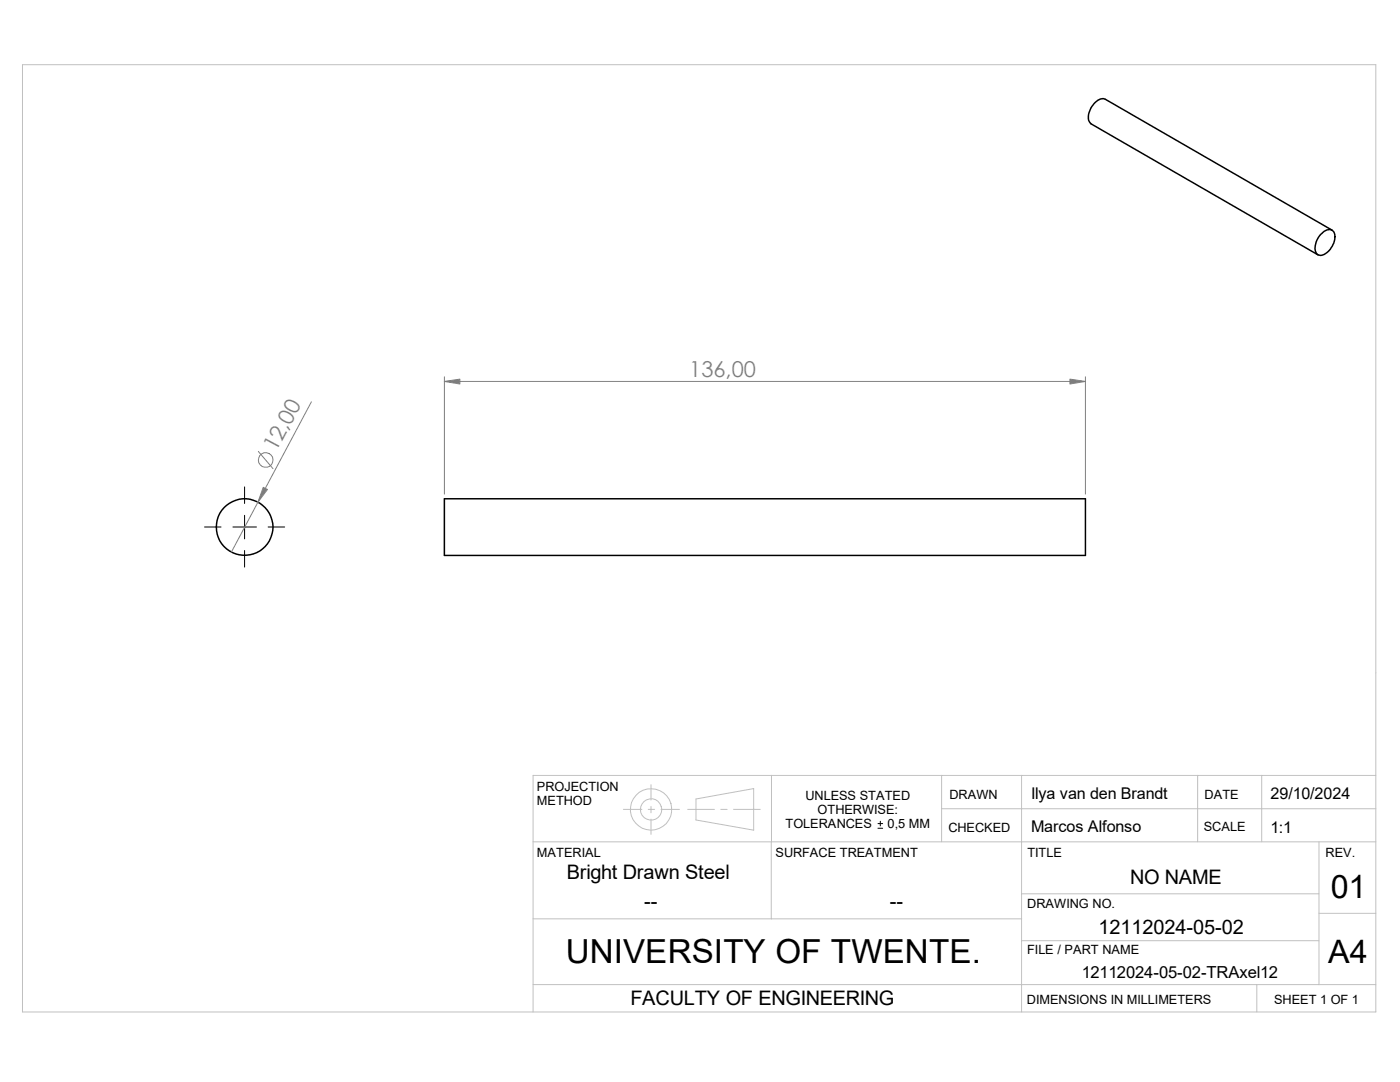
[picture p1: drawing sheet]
<svg xmlns="http://www.w3.org/2000/svg" width="279mm" height="216mm" viewBox="0 0 279 216" stroke-linecap="round" stroke-linejoin="round" font-family="sans-serif">
<g fill="none" stroke="#c0c0c0" stroke-width=".2">
<path d="M4.5 12.9h270.1v189h-270.1zM129.9 156.6v3M138.9 159.4l11.5-2v8.3l-11.5-2.1zM154 154.7v13.3M187.9 154.7v13.3M203.9 154.7v47.2M239 154.7v13.3M251.8 154.7v13.3M274.6 154.7h-168.2v47.2M106.4 168h168.2M124.4 161.5h3.7M129.4 161.5h1.2"/>
<path d="M129.9 160.9v1.3M129.9 163.4v3.1M131.9 161.5h3.7M137.2 161.5h5.4M143.8 161.5h1.3M146.4 161.5h5.3M153.9 168v15.3M187.9 161.4h86.7M203.9 178.4h59.3M263.2 168v28.5M106.4 183.3h97.5M106.4 196.5h168.2"/>
<path d="M203.9 187.7h59.3M250.8 196.5v5.4M263.2 182.2h11.4"/>
<circle cx="129.9" cy="161.5" r="2.11"/>
<circle cx="129.9" cy="161.5" r="4.1"/>
</g>
<g fill="none" stroke="#000" stroke-width=".3">
<path d="M263.6 46.8a1.78 1.78 0 0 1 2.4-.7 2.83 2.83 0 0 1-.3 3.3 2.27 2.27 0 0 1-2.7 1.4 2.31 2.31 0 0 1-.2-2.8zM265.9 45.9l-45.3-26.1a2.37 2.37 0 0 0-2.7 1.4 2.89 2.89 0 0 0-.3 3.4l45.4 26.2M88.7 99.5h127.9v11.3h-127.9z"/>
<circle cx="48.8" cy="105.2" r="5.6"/>
</g>
<path d="M48.8 97.2v3.3M40.8 105.2h3.3M46.5 105.2h4.7M48.8 102.8v4.7M48.8 109.9v3.3M53.5 105.2h3.3M175.2 165.3h.9M175.2 164.3h.9M175.7 163.9v.9" fill="none" stroke="#000" stroke-width=".2"/>
<g fill="none" stroke="#808080" stroke-width=".2">
<path d="M88.7 75.2v23.4M88.7 76.1h127.9M216.6 75.2v23.4M51.6 90.1l2.9 3.4M62.1 80.2l-15.9 30"/>
<circle cx="53" cy="91.8" r="1.47"/>
</g>
<g fill="#808080" stroke="#808080" stroke-width=".2">
<path d="M213.5 75.6l3.1 .5-3.1 .5z"/>
<path d="M88.7 76.1l3.1-.5v1z"/>
<path d="M52.5 97.2l.9 .5-1.9 2.5z"/>
</g>
<text font-size="6.6" x="112.9" y="192.2">UNIVERSITY OF TWENTE.</text>
<g font-size="6.4">
<text x="265.6" y="179.2">01</text>
<text x="265.1" y="192.2">A4</text>
</g>
<g font-size="4.4" fill="#808080">
<text x="137.5" y="75.2">136,00</text>
<text x="55.1" y="90.3" transform="rotate(-62 55.1 90.3)">12,00</text>
</g>
<g font-size="4">
<text x="113.1" y="175.3">Bright Drawn Steel</text>
<text x="225.6" y="176.3">NO NAME</text>
<text x="128.6" y="181.2">--</text>
<text x="177.6" y="181.2">--</text>
<text x="219.2" y="186.4">12112024-05-02</text>
<text x="125.8" y="200.5">FACULTY OF ENGINEERING</text>
</g>
<text font-size="3.3" x="215.9" y="195.1">12112024-05-02-TRAxel12</text>
<g font-size="3.2">
<text x="205.8" y="159.4">Ilya van den Brandt</text>
<text x="253.6" y="159.4">29/10/2024</text>
<text x="205.8" y="166">Marcos Alfonso</text>
<text x="253.5" y="166.2">1:1</text>
</g>
<g font-size="2.5">
<text x="107.1" y="160.7">METHOD</text>
<text x="107.1" y="157.8">PROJECTION</text>
<text x="160.7" y="159.6">UNLESS STATED</text>
<text x="189.5" y="159.4">DRAWN</text>
<text x="240.4" y="159.3">DATE</text>
<text x="156.8" y="165.2">TOLERANCES</text>
<text x="163.2" y="162.4">OTHERWISE:</text>
<text x="177.2" y="165.2">0,5 MM</text>
<text x="189.3" y="165.9">CHECKED</text>
<text x="240.2" y="165.9">SCALE</text>
<text x="107.1" y="171">MATERIAL</text>
<text x="154.8" y="171">SURFACE TREATMENT</text>
<text x="205" y="171">TITLE</text>
<text x="264.5" y="171">REV.</text>
<text x="205" y="181.2">DRAWING NO.</text>
<text x="205" y="190.4">FILE / PART NAME</text>
<text x="204.9" y="200.3">DIMENSIONS IN MILLIMETERS</text>
<text x="254.3" y="200.3">SHEET 1 OF 1</text>
</g>
</svg>
